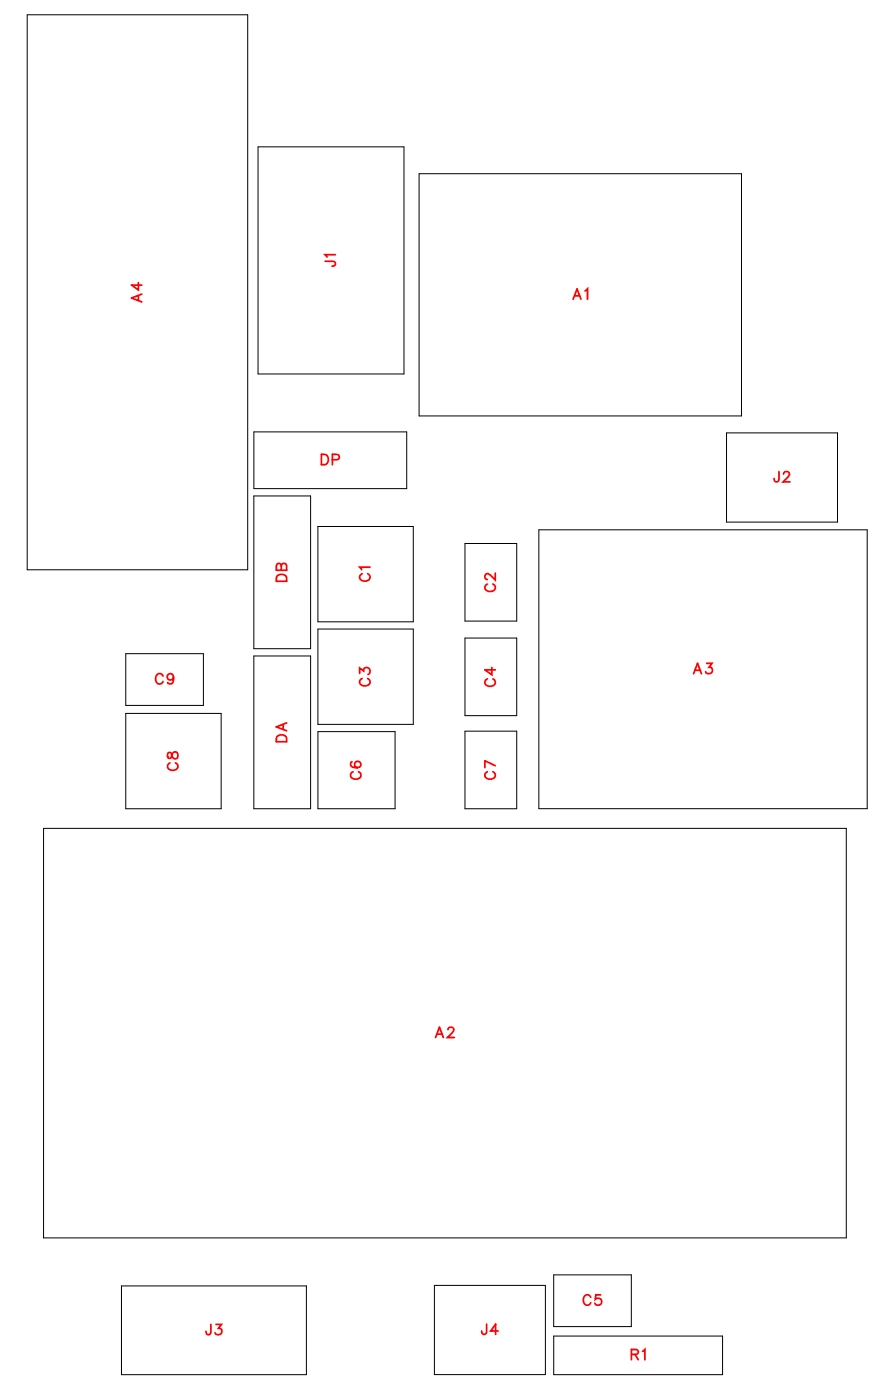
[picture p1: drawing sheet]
<svg xmlns="http://www.w3.org/2000/svg" width="61mm" height="96mm" viewBox="0 0 61 96" stroke-linecap="round" stroke-linejoin="round" font-family="sans-serif">
<g fill="none" stroke="#000" stroke-width=".07">
<path d="M1.9 1h15.1v38.2h-15.1zM17.7 10.1h10.1v15.6h-10.1zM28.8 11.9h22.1v16.7h-22.1zM17.4 34.1h3.9v10.5h-3.9zM17.4 29.7h10.5v3.9h-10.5zM21.8 36.2h6.6v6.5h-6.6zM31.9 37.4h3.6v5.3h-3.6zM37 36.4h22.6v19.2h-22.6zM49.9 29.8h7.6v6.1h-7.6zM3 56.9h55.1v28.2h-55.1zM8.6 44.9h5.4v3.6h-5.4zM8.6 49h6.6v6.6h-6.6z"/>
<path d="M17.4 45.1h3.9v10.5h-3.9zM21.8 43.2h6.6v6.6h-6.6zM21.8 50.3h5.3v5.3h-5.3zM31.9 50.3h3.6v5.3h-3.6zM31.9 43.9h3.6v5.3h-3.6zM8.3 88.4h12.8v6.1h-12.8zM29.8 88.4h7.7v6.1h-7.7zM38 87.6h5.4v3.6h-5.4zM38 91.8h11.6v2.7h-11.6z"/>
</g>
<g fill="none" stroke="#f00" stroke-width=".12">
<path d="M9.5 19.4v.5l-.5-.3h.7M22.3 18h.7v.2l-.2 .1M23 17.5h-.7l.2 .2M40.2 20l.2-.1v.7M9.5 20.3v.4M9.7 20.2l-.7 .3 .7 .3M19.1 39.6l.2-.1 .3 .1 .1 .4h-.7zM19.3 38.9v-.1h-.2l-.1 .4h.7v-.3l-.1-.2-.2 .1-.1 .4M22.1 31.2h.2a.38 .38 0 0 1 .3 .4 .38 .38 0 0 1-.3 .3h-.2zM22.8 31.6h.4l.1-.3-.5-.1v.7M24.9 39.4a.26 .26 0 0 0-.2 .3 .26 .26 0 0 0 .3 .2h.2a.26 .26 0 0 0 .2-.2 .26 .26 0 0 0-.1-.3M25.4 39h-.7l.1 .2"/>
<path d="M34 39.4v.5l-.3-.4-.2-.1-.2 .2v.1l.2 .1M39.4 20.6l.2-.7 .3 .7M39.5 20.3h.3M53.5 32.4v.7h-.3v-.2M53.8 32.6l.2-.2h.1l.1 .2-.1 .2-.3 .3h.5M11.2 46.5a.26 .26 0 0 0-.3-.2 .26 .26 0 0 0-.2 .3v.1a.26 .26 0 0 0 .2 .3 .26 .26 0 0 0 .3-.2M11.5 51.8v.3h.2l.3-.4a.24 .24 0 0 1 .2 .2 .24 .24 0 0 1-.2 .3l-.2-.1-.1-.3zM11.7 52.4a.26 .26 0 0 0-.2 .3 .26 .26 0 0 0 .3 .2h.2a.26 .26 0 0 0 .2-.2 .26 .26 0 0 0-.1-.3M11.9 46.5a.22 .22 0 0 1-.3 .2 .22 .22 0 0 1-.1-.3 .22 .22 0 0 1 .4 0v.1a.34 .34 0 0 1-.2 .5l-.2-.1M19.1 50.6l.2-.1 .3 .1 .1 .4h-.7zM19.5 49.8v.3M19.7 49.7l-.7 .3 .7 .2"/>
<path d="M24.2 52.4h-.1a.35 .35 0 0 0 .3 .4 .35 .35 0 0 0 .4-.2 .22 .22 0 0 0-.2-.3 .22 .22 0 0 0-.2 .2 .22 .22 0 0 0 .2 .3M24.3 53a.26 .26 0 0 0-.2 .3 .26 .26 0 0 0 .3 .3h.1a.26 .26 0 0 0 .3-.3 .26 .26 0 0 0-.2-.3M24.7 46.3v-.4l.3 .2a.24 .24 0 0 1 .4-.2 .25 .25 0 0 1-.1 .5M24.9 46.6a.26 .26 0 0 0-.2 .3 .26 .26 0 0 0 .3 .2h.2a.26 .26 0 0 0 .2-.2 .26 .26 0 0 0-.1-.3M33.5 40.2a.26 .26 0 0 0-.2 .2 .26 .26 0 0 0 .3 .3h.2a.26 .26 0 0 0 .2-.3 .26 .26 0 0 0-.1-.2M33.5 46.7a.26 .26 0 0 0-.2 .3 .26 .26 0 0 0 .3 .2h.2a.26 .26 0 0 0 .2-.2 .26 .26 0 0 0-.1-.3M33.5 53.1a.26 .26 0 0 0-.2 .2 .26 .26 0 0 0 .3 .3h.2a.26 .26 0 0 0 .2-.3 .26 .26 0 0 0-.1-.2M33.8 45.9v.5l-.5-.4h.7M34 52.6l-.7-.3v.5M47.7 46.3l.2-.7 .3 .7M47.8 46.1h.3M48.5 45.6h.4l-.2 .3a.24 .24 0 0 1 .2 .4 .24 .24 0 0 1-.4-.1"/>
<path d="M29.9 71.3l.3-.7 .3 .7M30 71.1h.4M30.8 70.8l.1-.2h.1l.2 .1-.1 .3-.4 .3h.5M14.5 91v.7h-.3v-.2M14.8 91h.4l-.2 .3a.24 .24 0 0 1 .2 .4 .24 .24 0 0 1-.4-.1M33.4 91v.7h-.2l-.1-.2M34.2 91.5h-.5l.4-.5v.7M40.6 89.2a.26 .26 0 0 0-.3-.2 .26 .26 0 0 0-.2 .3v.1a.26 .26 0 0 0 .2 .3 .26 .26 0 0 0 .3-.2M41.3 89h-.4v.3a.25 .25 0 0 1 .4 0 .25 .25 0 0 1-.1 .4 .25 .25 0 0 1-.3-.1M43.4 93.1h.4l.1-.2-.2-.1h-.3v.7M43.6 93.1l.3 .4M44.1 92.9l.2-.1v.7"/>
</g>
<g font-size="1.2" fill="#fff">
<text x="10" y="20.8" transform="rotate(-90 10 20.8)">A4</text>
<text x="23.3" y="18.4" transform="rotate(-90 23.3 18.4)">J1</text>
<text x="39.3" y="20.9">A1</text>
<text x="22" y="32.2">DP</text>
<text x="53.1" y="33.4">J2</text>
<text x="20" y="40" transform="rotate(-90 20 40)">DB</text>
<text x="25.7" y="40" transform="rotate(-90 25.7 40)">C1</text>
<text x="34.3" y="40.7" transform="rotate(-90 34.3 40.7)">C2</text>
<text x="10.6" y="47.3">C9</text>
<text x="25.7" y="47.2" transform="rotate(-90 25.7 47.2)">C3</text>
<text x="34.3" y="47.2" transform="rotate(-90 34.3 47.2)">C4</text>
<text x="47.6" y="46.6">A3</text>
<text x="12.5" y="53" transform="rotate(-90 12.5 53)">C8</text>
<text x="20" y="51.1" transform="rotate(-90 20 51.1)">DA</text>
<text x="25.1" y="53.6" transform="rotate(-90 25.1 53.6)">C6</text>
<text x="34.3" y="53.6" transform="rotate(-90 34.3 53.6)">C7</text>
<text x="29.9" y="71.6">A2</text>
<text x="14.1" y="92">J3</text>
<text x="33" y="92">J4</text>
<text x="40" y="90">C5</text>
<text x="43.3" y="93.8">R1</text>
</g>
</svg>
